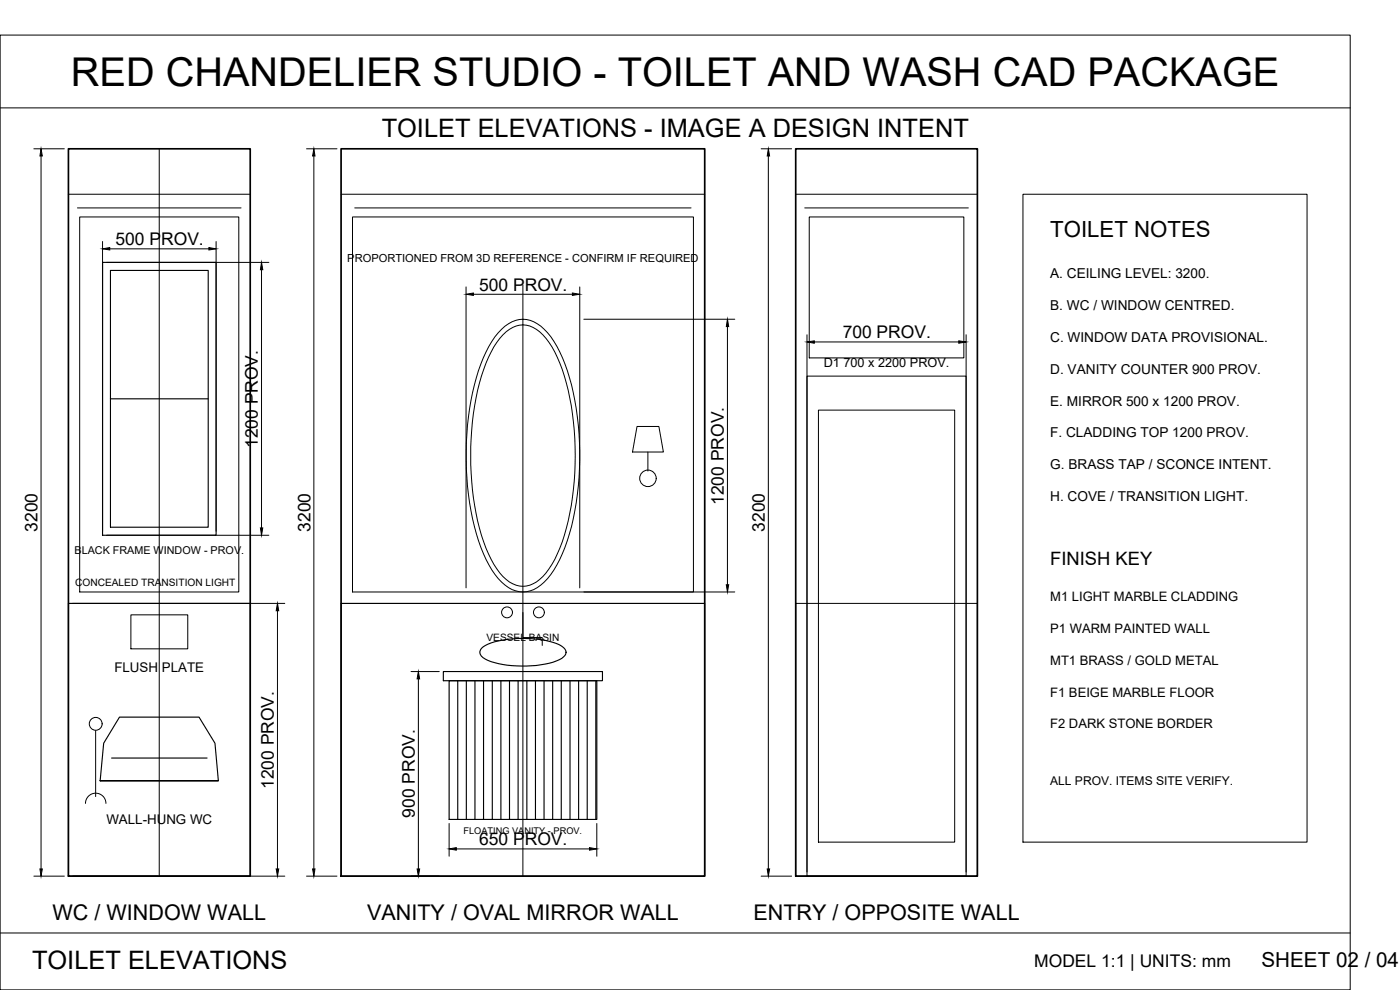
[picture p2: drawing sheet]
<svg xmlns="http://www.w3.org/2000/svg" width="420mm" height="297mm" viewBox="0 0 420 297" stroke-linecap="round" stroke-linejoin="round" font-family="sans-serif">
<!-- layer: 23-SHEET-BORDER -->
<path d="M0 10.5h405.2v286.5h-405.2zM0 32.4h405.2M0 279.9h405.2" fill="none" stroke="#000" stroke-width=".3"/>
<!-- layer: 01-WALL -->
<path d="M20.5 44.6h54.6v218.3h-54.6zM102.4 44.6h109.1v218.3h-109.1zM238.8 44.6h54.5v218.3h-54.5z" fill="none" stroke="#000" stroke-width=".51"/>
<!-- layer: 11-MARBLE-CLADDING -->
<path d="M20.5 181h54.6v81.9h-54.6zM102.4 181h109.1v81.9h-109.1zM238.8 181h54.5v81.9h-54.5z" fill="none" stroke="#000" stroke-width=".3"/>
<!-- layer: 14-LIGHTING -->
<g fill="none" stroke="#000" stroke-width=".3">
<path d="M23.2 62.4h49.1M106.5 62.4h100.9M241.5 62.4h49.1M191.2 128h6.5l1.4 7.6h-9.3zM194.4 135.6v5.7M20.5 181h54.6M102.4 181h109.1"/>
<circle cx="194.5" cy="143.5" r="2.48"/>
</g>
<!-- layer: 10-MOULDING -->
<path d="M307 58.3h85.3v194.4h-85.3zM23.9 65.1h47.8v112.5h-47.8zM105.8 65.1h102.3v112.5h-102.3zM242.9 65.1h46.4v42.3h-46.4zM245.6 123h40.9v129.7h-40.9z" fill="none" stroke="#000" stroke-width=".3"/>
<!-- layer: 04-WINDOW -->
<path d="M30.8 78.7h34.1v81.9h-34.1zM33.1 81.1h29.4v77.1h-29.4zM33.1 119.7h29.4" fill="none" stroke="#000" stroke-width=".34"/>
<!-- layer: 05-SANITARY-WC -->
<path d="M30.1 234.3l1-11.3 4.8-7.8h23.8l4.8 7.8 1 11.3h-35.4h35.4M33.5 227.4h28.6" fill="none" stroke="#000" stroke-width=".34"/>
<!-- layer: 09-TAP-ACCESSORIES -->
<g fill="none" stroke="#000" stroke-width=".3">
<path d="M39.3 184.5h17v10.2h-17zM156.9 183.8v7.5h5.8v2.4M28.7 219.2v19.8M25.7 241.1a3.1 3.1 0 0 1 3-3.1 3.1 3.1 0 0 1 3.1 3.1"/>
<circle cx="152.2" cy="183.7" r="1.63"/>
<circle cx="161.7" cy="183.7" r="1.63"/>
<circle cx="28.7" cy="217.2" r="1.93"/>
</g>
<!-- layer: 15-CEILING -->
<path d="M20.5 58.3h54.6M102.4 58.3h109.1M238.8 58.3h54.5" fill="none" stroke="#000" stroke-width=".3"/>
<!-- layer: 18-CENTRELINES -->
<path d="M47.8 44.6v218.3M156.9 85.5v177.4" fill="none" stroke="#000" stroke-width=".3"/>
<!-- layer: 16-DIMENSIONS -->
<g fill="none" stroke="#000" stroke-width=".3">
<path d="M10.2 44.6h9.1M12.3 46.8v213.9M92 44.6h9.1M94.2 46.8v213.9M228.4 44.6h9.2M230.6 46.8v213.9M30.8 72.5v86.9M32 78.7h48.7M32.9 74.7h29.8M64.9 72.5v86.9M78.5 80.9v77.5M139.9 86.1v90.3"/>
<path d="M142.1 88.3h29.7M174 86.1v90.3M175.2 95.8h45.3M218.3 98v77.5M242.2 100.4v161.2M244.4 102.6h43.3M289.9 100.4v161.2M32 160.6h48.7M175.2 177.6h45.3M21.8 181h63.7M83.3 183.2v77.5M123.4 201.5h8.4"/>
<path d="M125.6 203.7v57M134.8 247.1v9.8M136.9 254.7h40M179.1 247.1v9.8M10.2 262.9h9.1M21.8 262.9h63.7M92 262.9h9.1M123.4 262.9h8.4M228.4 262.9h9.2"/>
</g>
<g fill="#000" stroke="#000" stroke-width=".3">
<path d="M12.3 44.6l.4 2.2h-.7zM94.2 44.6l.3 2.2h-.7zM230.6 44.6l.4 2.2h-.7zM30.8 74.7l2.1-.4v.7zM62.7 74.3l2.2 .4-2.2 .3zM78.5 78.7l.4 2.2h-.8zM139.9 88.3l2.2-.4v.7zM171.8 87.9l2.2 .4-2.2 .3zM218.3 95.8l.4 2.2h-.7zM242.2 102.6l2.2-.3v.7zM287.7 102.3l2.2 .3-2.2 .4zM78.1 158.4h.8l-.4 2.2z"/>
<path d="M218 175.5h.7l-.4 2.1zM83.3 181l.4 2.2h-.8zM125.6 201.5l.3 2.2h-.7zM134.8 254.7l2.1-.4v.8zM176.9 254.3l2.2 .4-2.2 .4zM12 260.7h.7l-.4 2.2zM82.9 260.7h.8l-.4 2.2zM93.8 260.7h.7l-.3 2.2zM125.2 260.7h.7l-.3 2.2zM230.3 260.7h.7l-.4 2.2z"/>
</g>
<!-- layer: 07-VANITY -->
<g fill="none" stroke="#000" stroke-width=".34">
<path d="M133.1 201.5h47.7v2.7h-47.7zM134.8 204.2h44.3v41.7h-44.3zM137.4 204.2v41.7M140 204.2v41.7M142.5 204.2v41.7M145.1 204.2v41.7M147.7 204.2v41.7M150.3 204.2v41.7M152.9 204.2v41.7M155.5 204.2v41.7M158.1 204.2v41.7M160.7 204.2v41.7"/>
<path d="M163.3 204.2v41.7M165.9 204.2v41.7M168.4 204.2v41.7M171.1 204.2v41.7M173.7 204.2v41.7M176.2 204.2v41.7M178.8 204.2v41.7"/>
</g>
<!-- layer: 06-SANITARY-BASIN -->
<path d="M144.5 194.5a14 14 0 0 1 7.7-2.7 31.7 31.7 0 0 1 15.7 1.6 2.3 2.3 0 0 1 1.6 3.3 12 12 0 0 1-7.2 2.8 31.4 31.4 0 0 1-16.6-1.7 2.05 2.05 0 0 1-1.2-3.3z" fill="none" stroke="#000" stroke-width=".34"/>
<!-- layer: 21-PROVISIONAL -->
<path d="M150.5 98.8a8.3 8.3 0 0 1 12.8 0 32.1 32.1 0 0 1 7.6 14.5 89.3 89.3 0 0 1-.6 48.9 29.5 29.5 0 0 1-8 13.3 8.2 8.2 0 0 1-11.8-.8 35.8 35.8 0 0 1-8.1-16.8 88.7 88.7 0 0 1 1.9-48.7l2.4-5.3a19.8 19.8 0 0 1 3.8-5.1zM150.9 100.5a7.5 7.5 0 0 1 12 0 36.7 36.7 0 0 1 7.6 16.6 89.6 89.6 0 0 1-1.8 45.5 24.9 24.9 0 0 1-7.7 12 7.4 7.4 0 0 1-10.1-1.6 37.2 37.2 0 0 1-7.6-16.7 88.8 88.8 0 0 1 1.9-45.4l1.4-3.7a23.5 23.5 0 0 1 4.3-6.7z" fill="none" stroke="#000" stroke-width=".3"/>
<!-- layer: 03-DOOR -->
<path d="M242.2 112.8h47.7v150.1h-47.7z" fill="none" stroke="#000" stroke-width=".3"/>
<text font-size="11.9" x="21.3" y="25.7">RED CHANDELIER STUDIO - TOILET AND WASH CAD PACKAGE</text>
<g font-size="7.6">
<text x="114.6" y="41.2">TOILET ELEVATIONS - IMAGE A DESIGN INTENT</text>
<text x="9.6" y="290.9">TOILET ELEVATIONS</text>
</g>
<text font-size="6.7" x="315.2" y="71.2">TOILET NOTES</text>
<g font-size="6.5">
<text x="15.8" y="276.1">WC / WINDOW WALL</text>
<text x="110.2" y="276.1">VANITY / OVAL MIRROR WALL</text>
<text x="226.1" y="276.1">ENTRY / OPPOSITE WALL</text>
</g>
<text font-size="6.2" x="378.6" y="290.2">SHEET 02 / 04</text>
<text font-size="5.5" x="315.2" y="169.4">FINISH KEY</text>
<g font-size="5.2">
<text x="34.7" y="73.6">500 PROV.</text>
<text x="143.8" y="87.2">500 PROV.</text>
<text x="252.9" y="101.5">700 PROV.</text>
<text x="77.4" y="134.4" transform="rotate(-90 77.4 134.4)">1200 PROV.</text>
<text x="217.3" y="151.5" transform="rotate(-90 217.3 151.5)">1200 PROV.</text>
<text x="11.3" y="159.6" transform="rotate(-90 11.3 159.6)">3200</text>
<text x="93.2" y="159.6" transform="rotate(-90 93.2 159.6)">3200</text>
<text x="229.6" y="159.6" transform="rotate(-90 229.6 159.6)">3200</text>
<text x="82.2" y="236.8" transform="rotate(-90 82.2 236.8)">1200 PROV.</text>
<text x="124.5" y="245.3" transform="rotate(-90 124.5 245.3)">900 PROV.</text>
<text x="143.8" y="253.6">650 PROV.</text>
<text x="310.4" y="290.2">MODEL 1:1 | UNITS: mm</text>
</g>
<g font-size="4.1">
<text x="315.2" y="83.5">A. CEILING LEVEL: 3200.</text>
<text x="315.2" y="93.1">B. WC / WINDOW CENTRED.</text>
<text x="315.2" y="102.6">C. WINDOW DATA PROVISIONAL.</text>
<text x="315.2" y="112.2">D. VANITY COUNTER 900 PROV.</text>
<text x="315.2" y="121.7">E. MIRROR 500 x 1200 PROV.</text>
<text x="315.2" y="131.3">F. CLADDING TOP 1200 PROV.</text>
<text x="315.2" y="140.8">G. BRASS TAP / SCONCE INTENT.</text>
<text x="315.2" y="150.4">H. COVE / TRANSITION LIGHT.</text>
</g>
<g font-size="4">
<text x="34.3" y="201.6">FLUSH PLATE</text>
<text x="31.9" y="247.3">WALL-HUNG WC</text>
</g>
<g font-size="3.9">
<text x="315.2" y="180.4">M1 LIGHT MARBLE CLADDING</text>
<text x="315.2" y="189.9">P1 WARM PAINTED WALL</text>
<text x="315.2" y="199.5">MT1 BRASS / GOLD METAL</text>
<text x="315.2" y="209">F1 BEIGE MARBLE FLOOR</text>
<text x="315.2" y="218.6">F2 DARK STONE BORDER</text>
</g>
<text font-size="3.8" x="247.2" y="110.1">D1 700 x 2200 PROV.</text>
<text font-size="3.6" x="315.2" y="235.6">ALL PROV. ITEMS SITE VERIFY.</text>
<text font-size="3.3" x="104.2" y="78.6">PROPORTIONED FROM 3D REFERENCE - CONFIRM IF REQUIRED</text>
<text font-size="3.2" x="22.4" y="166.2">BLACK FRAME WINDOW - PROV.</text>
<g font-size="3">
<text x="22.6" y="175.9">CONCEALED TRANSITION LIGHT</text>
<text x="146" y="192.3">VESSEL BASIN</text>
</g>
<text font-size="2.8" x="139.1" y="250.3">FLOATING VANITY - PROV.</text>
</svg>
